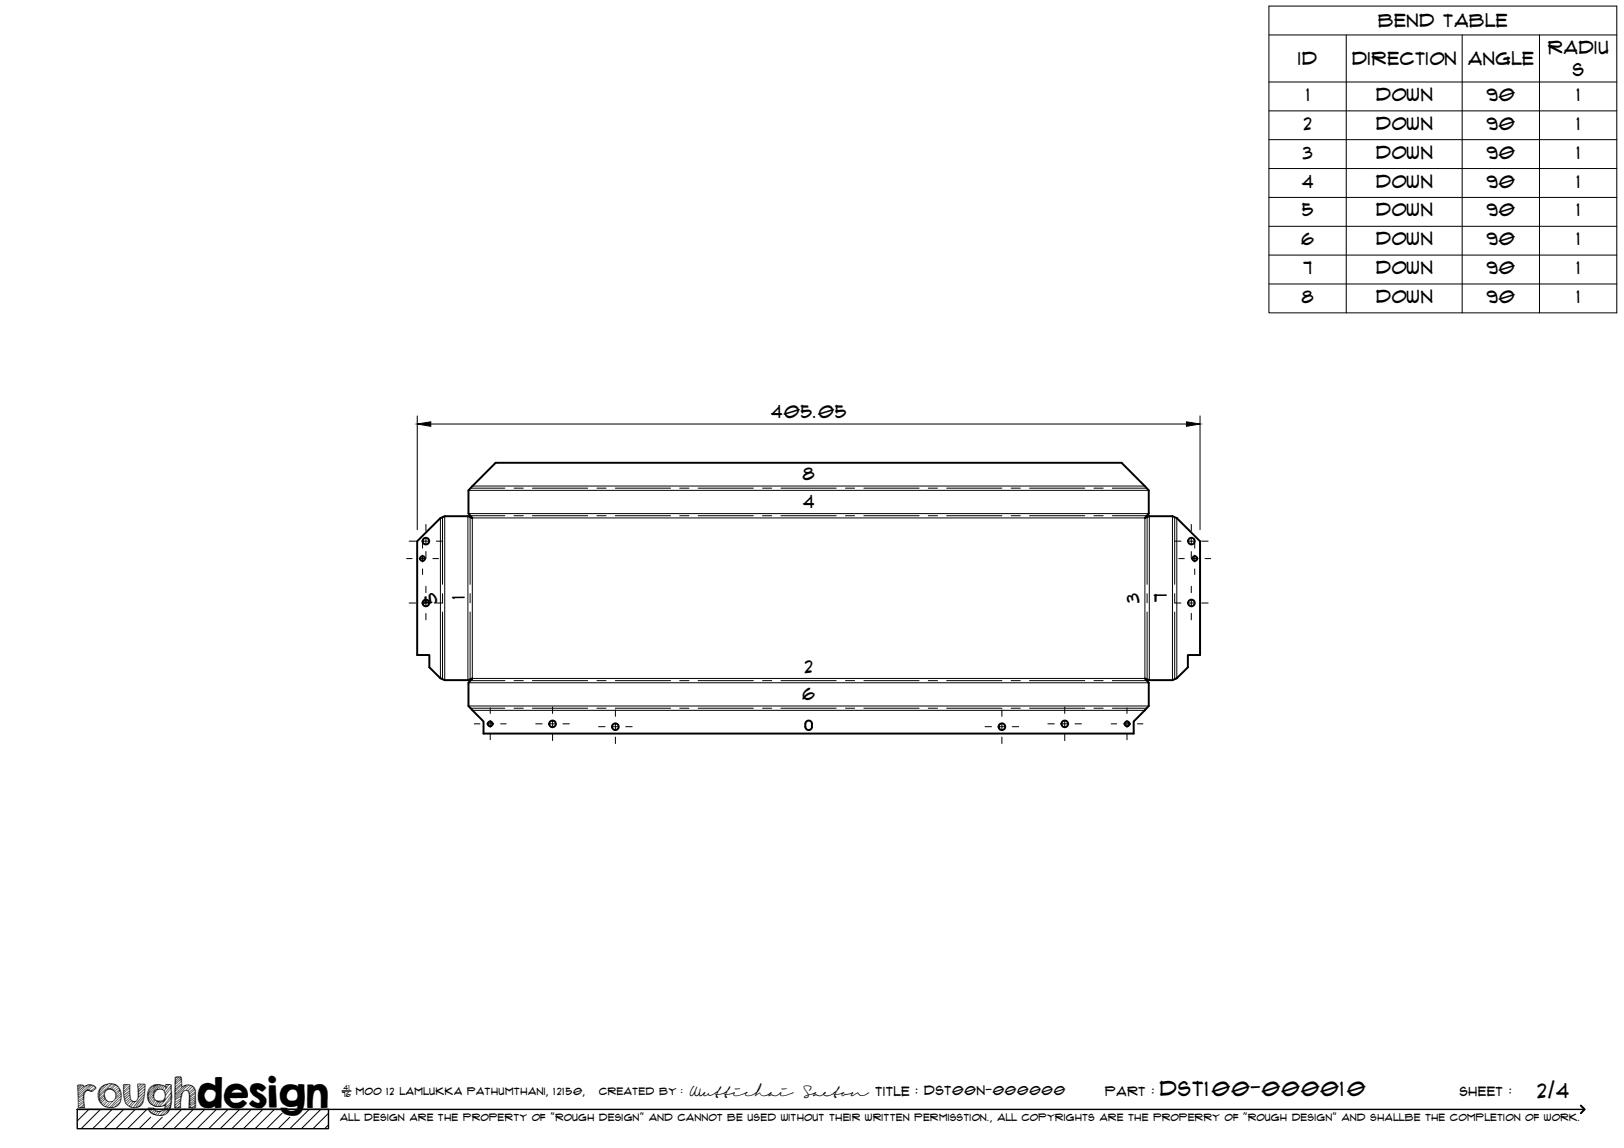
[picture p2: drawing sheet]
<svg xmlns="http://www.w3.org/2000/svg" width="420mm" height="297mm" viewBox="0 0 420 297" stroke-linecap="round" stroke-linejoin="round" font-family="sans-serif">
<!-- layer: Visible -->
<g fill="none" stroke="#000" stroke-width=".51">
<path d="M107.9 140l6-5.9 1.2-.5h6l1.1 .4-1-1.1v-6l7-7.2h162l7 7.2v6l-1 1.1 1.1-.4h6l1.2 .5 6 5.9v29.5h-3.2v3.2l-2.8 2.8-1.2 .5h-6l-1.1-.5 1 1.2v6l-3.9 4v3.1h-168.2v-3.1l-3.9-4v-6l1-1.2-1.1 .5h-6l-1.2-.5-2.8-2.8v-3.2h-3.2zM208.6 186.7a.86 .86 0 0 1 1-.2 .86 .86 0 0 1 .5 .8v.7a.87 .87 0 0 1-.9 .9 .87 .87 0 0 1-.9-.8z"/>
<circle cx="109.3" cy="144.5" r=".62"/>
<circle cx="110.2" cy="140" r=".86"/>
<circle cx="110.2" cy="156" r=".86"/>
<circle cx="308.2" cy="140" r=".86"/>
<circle cx="308.2" cy="156" r=".86"/>
<circle cx="309.1" cy="144.5" r=".62"/>
<circle cx="126.8" cy="187.3" r=".62"/>
<circle cx="142.9" cy="187.3" r=".86"/>
<circle cx="159.2" cy="188" r=".86"/>
<circle cx="259.2" cy="188" r=".86"/>
<circle cx="275.5" cy="187.3" r=".86"/>
<circle cx="291.6" cy="187.3" r=".62"/>
</g>
<!-- layer: Bend Center -->
<g fill="none" stroke="#000" stroke-width=".26">
<path d="M114.5 133.8v17.4M121.6 133.8v17.4M121.7 133.4h8.9M121.7 126.3h8.9M133 126.3h2.4M133 133.4h2.4M137.8 126.3h14.2M137.8 133.4h14.2M154.4 126.3h2.4M154.4 133.4h2.4M159.2 126.3h14.3M159.2 133.4h14.3"/>
<path d="M175.9 126.3h2.3M175.9 133.4h2.3M180.6 126.3h14.3M180.6 133.4h14.3M197.3 126.3h2.4M197.3 133.4h2.4M202.1 126.3h14.2M202.1 133.4h14.2M218.7 126.3h2.4M218.7 133.4h2.4M223.5 126.3h14.3M223.5 133.4h14.3"/>
<path d="M240.2 126.3h2.3M240.2 133.4h2.3M244.9 126.3h14.3M244.9 133.4h14.3M261.6 126.3h2.4M261.6 133.4h2.4M266.4 126.3h14.2M266.4 133.4h14.2M283 126.3h2.4M283 133.4h2.4M287.8 126.3h8.9M287.8 133.4h8.9"/>
<path d="M296.8 133.8v17.4M303.9 133.8v17.4M114.5 153.6v2.4M114.5 158.4v17.4M121.6 153.6v2.4M121.6 158.4v17.4M296.8 153.6v2.4M296.8 158.4v17.4M303.9 153.6v2.4M303.9 158.4v17.4M121.7 176.1h8.9M133 176.1h2.4"/>
<path d="M137.8 176.1h14.2M154.4 176.1h2.4M159.2 176.1h14.3M175.9 176.1h2.3M180.6 176.1h14.3M197.3 176.1h2.4M202.1 176.1h14.2M218.7 176.1h2.4M223.5 176.1h14.3M240.2 176.1h2.3M244.9 176.1h14.3M261.6 176.1h2.4"/>
<path d="M266.4 176.1h14.2M283 176.1h2.4M287.8 176.1h8.9M121.7 183.2h8.9M133 183.2h2.4M137.8 183.2h14.2M154.4 183.2h2.4M159.2 183.2h14.3M175.9 183.2h2.3M180.6 183.2h14.3M197.3 183.2h2.4M202.1 183.2h14.2"/>
<path d="M218.7 183.2h2.4M223.5 183.2h14.3M240.2 183.2h2.3M244.9 183.2h14.3M261.6 183.2h2.4M266.4 183.2h14.2M283 183.2h2.4M287.8 183.2h8.9"/>
</g>
<!-- layer: Visible Narrow -->
<g fill="none" stroke="#000" stroke-width=".26">
<path d="M113.9 134.1v41.4M115.1 133.6v42.4M121.1 133.6v42.4M121.2 126.9h176M121.2 132.9h176M122.2 134h174v41.5h-174zM122.2 125.8h174M297.3 133.6v42.4M303.3 133.6v42.4M304.5 134.1v41.4M121.2 176.7h176M121.2 182.7h176"/>
<path d="M122.2 183.8h174"/>
</g>
<!-- layer: TitleBlock -->
<path d="M20 287h65v5h-65zM20 287h390M88.5 282.3h2.3" fill="none" stroke="#000" stroke-width=".36"/>
<path d="M409 286.1l1 .9-1 1" fill="none" stroke="#000" stroke-width=".51"/>
<g fill="none" stroke="#000" stroke-width=".26">
<path d="M23 287l-3 3.1M26 287l-5 5M29 287l-5 5M32 287l-5 5M35 287l-5 5M38 287l-5 5M39 289.1l-3 2.9M42 289.1l-3 2.9M47 287l-5 5M50 287l-5 5M53 287l-5 5M56 287l-5 5"/>
<path d="M59 287l-5 5M62 287l-5 5M65 287l-5 5M68 287l-5 5M71 287l-5 5M73 288l-4 4M75 289.1l-3 2.9M80 287l-5 5M83 287l-5 5M85 288l-4 4M85 291l-1 1"/>
</g>
<!-- layer: Smart Centers -->
<g fill="none" stroke="#000" stroke-width=".26">
<path d="M110.2 135.7v1.7M110.2 139.1v1.8M308.2 135.7v1.7M308.2 139.1v1.8M105.2 144.5h1.4M105.9 140h1.6M105.9 156h1.6M108.4 144.5h1.8M109.3 140h1.8M109.3 156h1.8M109.3 140.4v1.4M109.3 143.6v1.8"/>
<path d="M109.3 147.2v1.5M110.2 142.7v1.7M110.2 151.7v1.7M110.2 155.1v1.8M110.2 158.7v1.7M112 144.5h1.5M112.9 140h1.7M112.9 156h1.7M303.9 140h1.6M303.9 156h1.6M305 144.5h1.4M307.3 140h1.8"/>
<path d="M307.3 156h1.8M308.2 142.7v1.7M308.2 151.7v1.7M308.2 155.1v1.8M308.2 158.7v1.7M308.2 144.5h1.8M309.1 140.4v1.4M309.1 143.6v1.8M309.1 147.2v1.5M310.9 140h1.7M310.9 156h1.7M311.8 144.5h1.4"/>
<path d="M122.7 187.3h1.5M125.9 187.3h1.8M126.8 183.2v1.4M126.8 186.4v1.8M126.8 190v1.4M129.5 187.3h1.5M138.6 187.3h1.7M142.1 187.3h1.7M143 182.9v1.7M143 186.4v1.8M143 190v1.6M145.6 187.3h1.7"/>
<path d="M154.9 188h1.6M158.3 188h1.8M159.2 183.7v1.7M159.2 187.1v1.8M159.2 190.7v1.7M161.9 188h1.7M254.8 188h1.7M258.3 188h1.8M259.2 183.7v1.7M259.2 187.1v1.8M259.2 190.7v1.7M261.9 188h1.6"/>
<path d="M271.1 187.3h1.7M274.6 187.3h1.8M275.5 182.9v1.7M275.5 186.4v1.8M275.5 190v1.6M278.1 187.3h1.7M287.5 187.3h1.4M290.7 187.3h1.8M291.6 183.2v1.4M291.6 186.4v1.8M291.6 190v1.4M294.3 187.3h1.4"/>
</g>
<!-- layer: Bend Tables -->
<g fill="none" stroke="#000" stroke-width=".26">
<path d="M328.3 1.6h90v79.3h-90zM328.3 9h90M348.3 9v71.9M378.3 9v71.9M398.3 9v71.9M328.3 21.2h90M328.3 28.7h90M328.3 36.1h90M328.3 43.6h90M328.3 51.1h90M328.3 58.6h90M328.3 66h90"/>
<path d="M328.3 73.5h90"/>
</g>
<!-- layer: FD_Dimensions -->
<path d="M107.9 107.6v29.5M111.4 109.7h195.6M310.5 107.6v29.5" fill="none" stroke="#000" stroke-width=".26"/>
<path d="M107.9 109.7l3.5-.6v1.2zM307 109.1l3.5 .6-3.5 .6z" fill="#000" stroke="#000" stroke-width=".26"/>
<text font-size="9.7" x="19.9" y="286.8">roughdesign</text>
<g font-size="5.3">
<text x="300.1" y="283.6">DST100-000010</text>
<text x="397.8" y="284">2/4</text>
</g>
<g font-size="4.6">
<text x="356.6" y="7">Bend Table</text>
<text x="335.9" y="16.9">ID</text>
<text x="349.8" y="16.8">Direction</text>
<text x="379.8" y="16.9">Angle</text>
<text x="400.5" y="13.9">Radiu</text>
<text x="406.9" y="19.8">s</text>
<text x="338" y="26.1">1</text>
<text x="356" y="26.1">Down</text>
<text x="384.6" y="26.1">90</text>
<text x="408" y="26.1">1</text>
<text x="337.3" y="33.6">2</text>
<text x="356" y="33.6">Down</text>
<text x="384.6" y="33.6">90</text>
<text x="408" y="33.6">1</text>
<text x="337.1" y="41">3</text>
<text x="356" y="41.1">Down</text>
<text x="384.6" y="41">90</text>
<text x="408" y="41">1</text>
<text x="336.9" y="48.5">4</text>
<text x="356" y="48.5">Down</text>
<text x="384.6" y="48.5">90</text>
<text x="408" y="48.5">1</text>
<text x="336.9" y="56">5</text>
<text x="356" y="56">Down</text>
<text x="384.6" y="56">90</text>
<text x="408" y="56">1</text>
<text x="336.7" y="63.4">6</text>
<text x="356" y="63.5">Down</text>
<text x="384.6" y="63.4">90</text>
<text x="408" y="63.4">1</text>
<text x="337.2" y="70.9">7</text>
<text x="356" y="70.9">Down</text>
<text x="384.6" y="70.9">90</text>
<text x="408" y="70.9">1</text>
<text x="336.8" y="78.4">8</text>
<text x="356" y="78.4">Down</text>
<text x="384.6" y="78.4">90</text>
<text x="408" y="78.4">1</text>
<text x="199.5" y="108.3">405.05</text>
<text x="207.7" y="124.3">8</text>
<text x="207.8" y="131.5">4</text>
<text x="120.2" y="155.1" transform="rotate(-90 120.2 155.1)">1</text>
<text x="301.9" y="155.8" transform="rotate(-90 301.9 155.8)">7</text>
<text x="113.1" y="156.2" transform="rotate(-90 113.1 156.2)">5</text>
<text x="294.7" y="156" transform="rotate(-90 294.7 156)">3</text>
<text x="208.2" y="174">2</text>
<text x="207.6" y="181.2">6</text>
</g>
<g font-size="3.4">
<text x="178.3" y="283.5">Wuttichai</text>
<text x="208.1" y="283.5">Saeton title : DST00N-000000</text>
</g>
<g font-size="3.3">
<text x="286" y="283.5">Part :</text>
<text x="377.7" y="283.5">sheet :</text>
</g>
<g font-size="2.7">
<text x="92.1" y="283.3">moo 12 Lamlukka pathumthani, 12150,</text>
<text x="155" y="283.3">created by :</text>
</g>
<text font-size="2.6" x="88" y="290.1">all design are the property of &quot;rough design&quot; and cannot be used without their written permisstion., all copyrights are the properry of &quot;rough design&quot; and shallbe the completion of work.</text>
<g font-size="1.9">
<text x="88.5" y="283.9">76</text>
<text x="88.9" y="282.1">41</text>
</g>
</svg>
